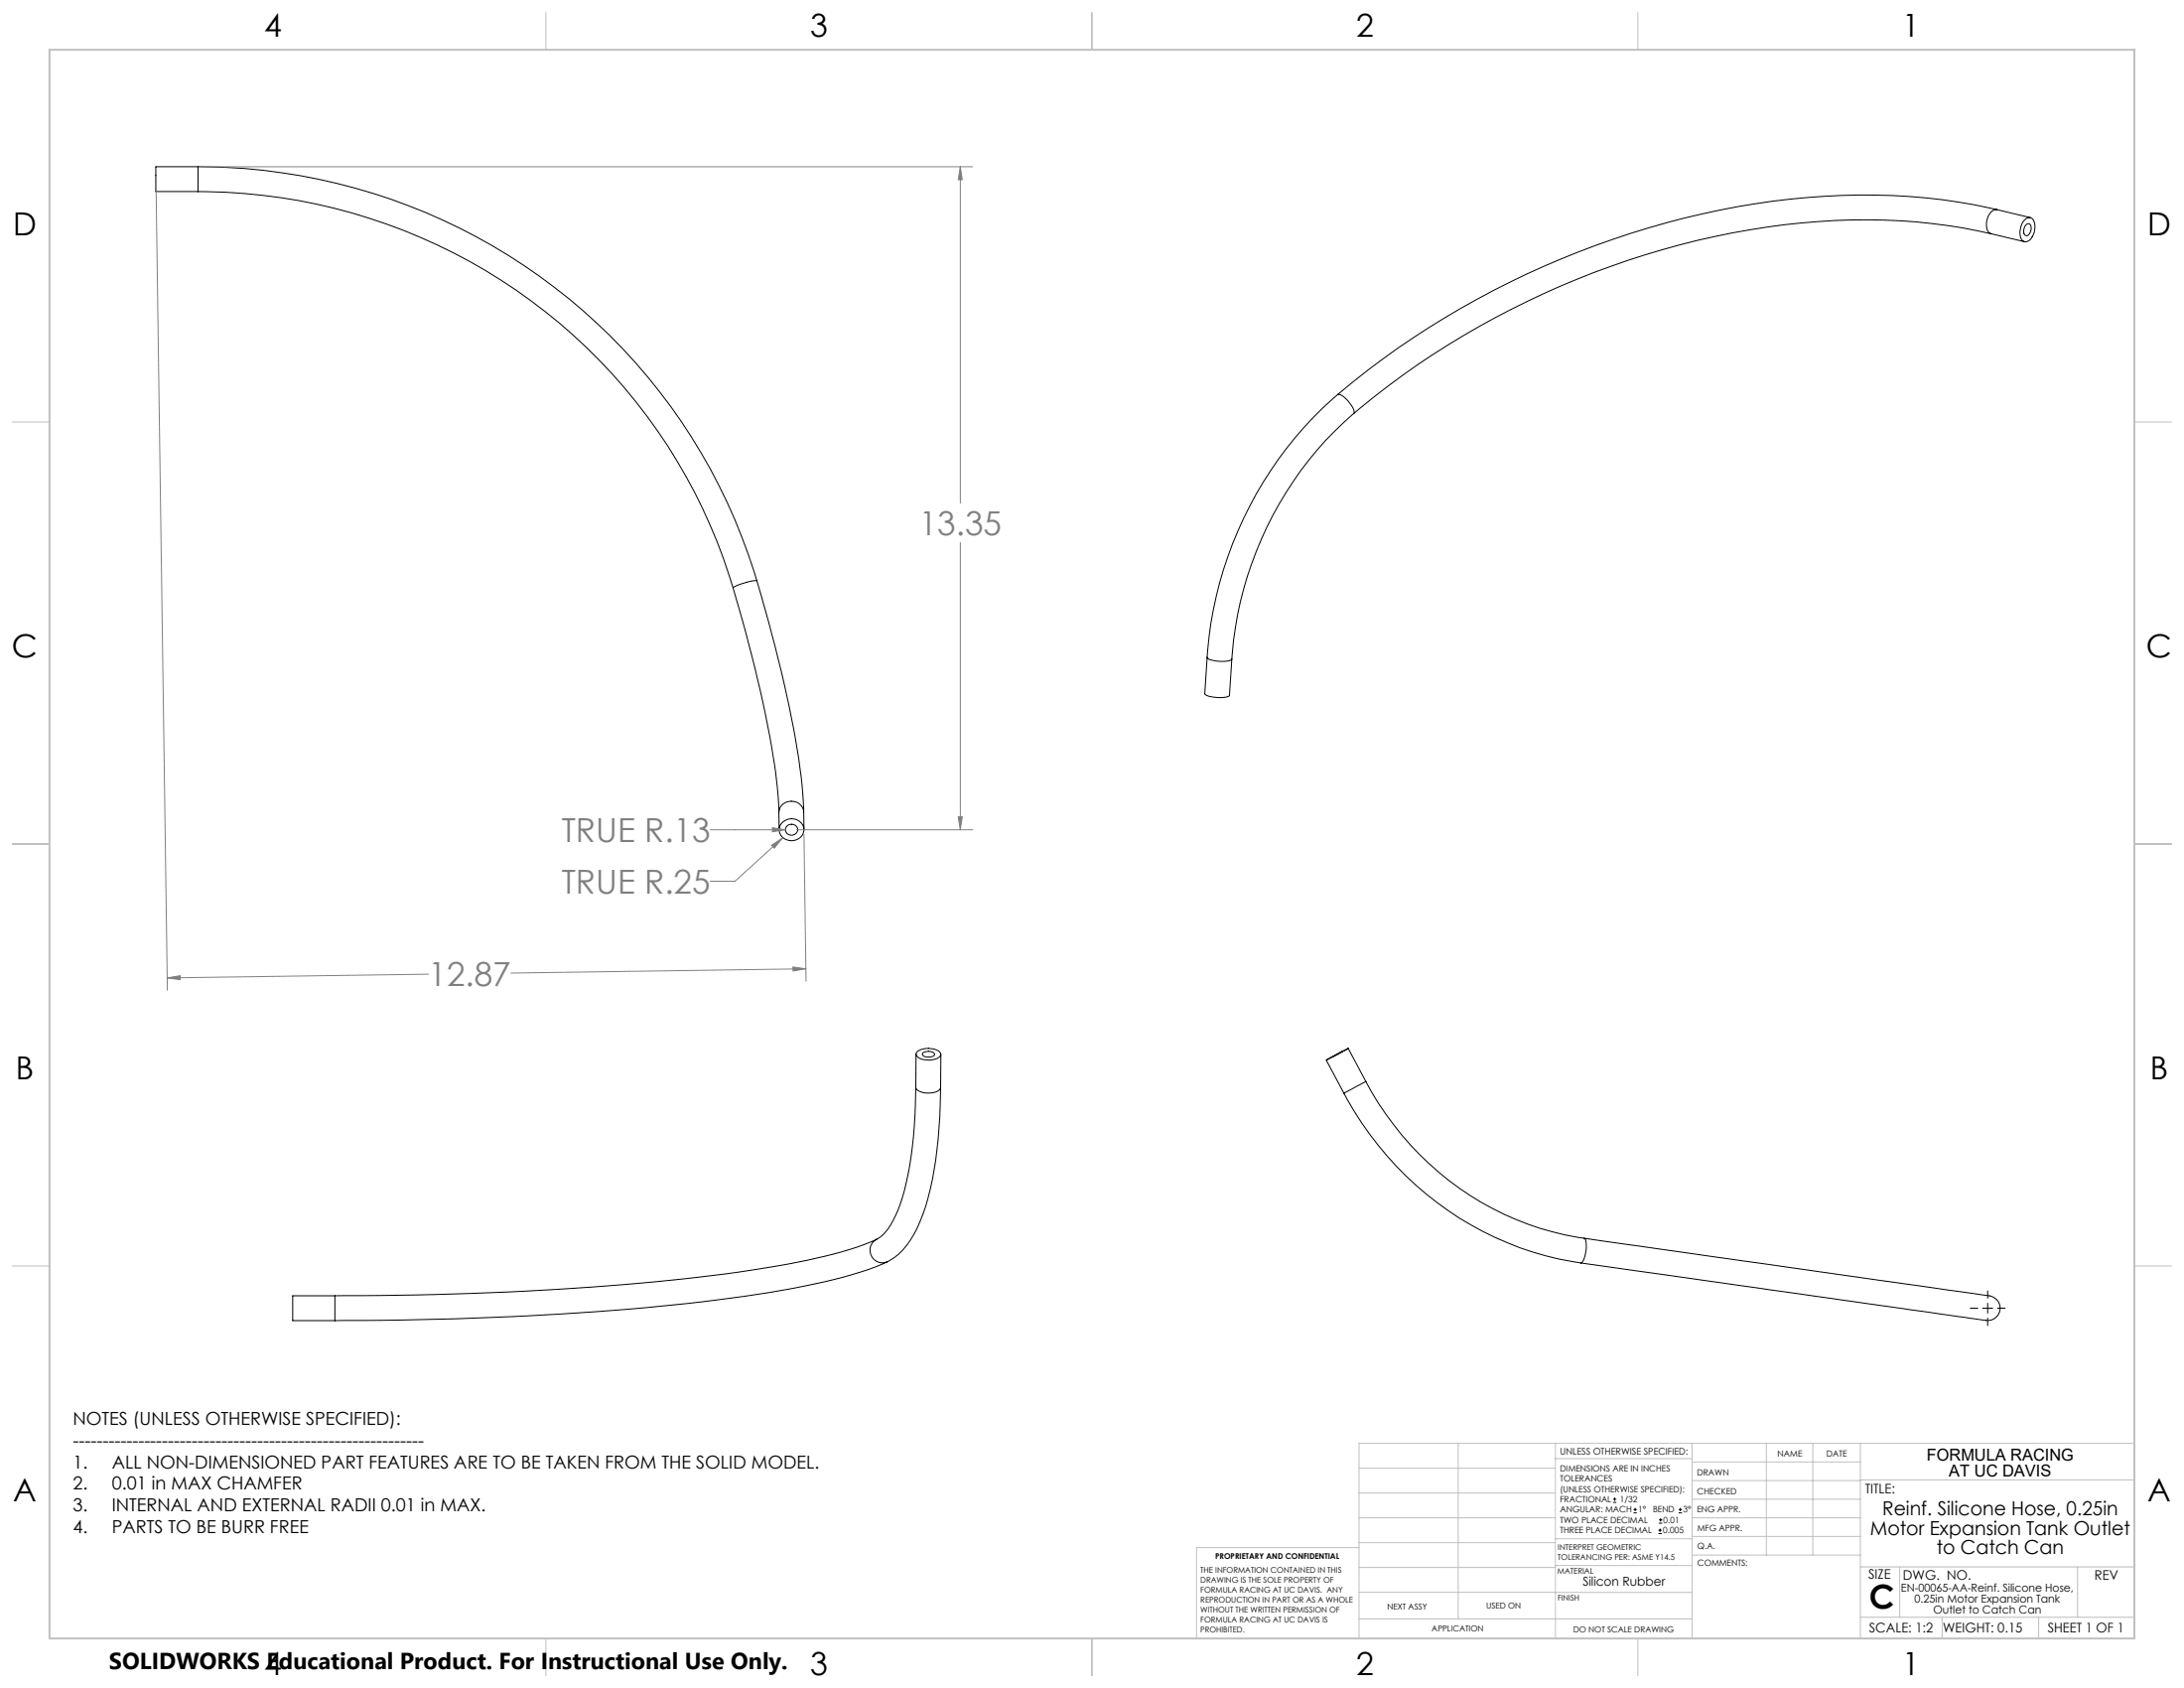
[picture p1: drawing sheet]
<svg xmlns="http://www.w3.org/2000/svg" width="559mm" height="432mm" viewBox="0 0 559 432" stroke-linecap="round" stroke-linejoin="round" font-family="sans-serif">
<g fill="none" stroke="#000" stroke-width=".25">
<path d="M50.7 42.7a148.9 148.9 0 0 1 143 105.9M50.7 49a142.6 142.6 0 0 1 136.9 101.4M50.7 42.7h-10.8v6.3h10.8M50.7 42.7v6.3M509.4 59.8a159.8 159.8 0 0 0-66.2-.2 215.9 215.9 0 0 0-96.8 46.2M509.4 59.8l8.6 2M510.9 53.6a160 160 0 0 0-61.9-1.5 220.7 220.7 0 0 0-106.7 48.8M510.9 53.6a2.58 2.58 0 0 0-2.4 2.2 3.8 3.8 0 0 0 .4 3.7l.5 .3M510.9 53.6l8.6 2.1M518.1 56.2a1.4 1.4 0 0 1 1.6-.4 1.4 1.4 0 0 1 .9 1.4 4.4 4.4 0 0 1-1.9 4.6 1.52 1.52 0 0 1-1.8-1.8v-1.4a4.1 4.1 0 0 1 1.2-2.4zM518.4 57.4a.68 .68 0 0 1 1.2 .2 2.27 2.27 0 0 1-1 2.7 1.35 1.35 0 0 1-.7-2.1zM342.3 100.9a98 98 0 0 0-33.4 67.3"/>
<path d="M342.3 100.9a5.2 5.2 0 0 1 3.5 2.8l.6 1.1 .1 .8-.1 .2M346.4 105.8a91.4 91.4 0 0 0-31.2 62.8M187.6 150.4a313.5 313.5 0 0 1 11.1 49.5l.6 7.9M193.7 148.6a330.4 330.4 0 0 1 11.3 49.9l.6 9.2M193.7 148.6a12 12 0 0 0-6.1 1.8M308.9 168.2l-.6 9.4a8.3 8.3 0 0 0 6.2 .4l.7-9.4M308.9 168.2a4.4 4.4 0 0 0 3.6 1l1.9-.1 .8-.5M199.3 207.8l.1 4.5M200 210.6a3.2 3.2 0 0 1 3.5-1 3.2 3.2 0 0 1 2.2 2.8 3.2 3.2 0 0 1-3.2 2.7 3.2 3.2 0 0 1-3.1-2.7l.2-1.3zM201.2 211.5a1.51 1.51 0 0 1 2.1-.5 1.51 1.51 0 0 1 .4 2.2 1.52 1.52 0 0 1-2 .2 1.52 1.52 0 0 1-.5-1.9zM205.6 207.7a3.2 3.2 0 0 0-3.2-2.7 3.2 3.2 0 0 0-3.1 2.8M205.6 207.7l.1 4.5"/>
<path d="M234.3 278.1a104.3 104.3 0 0 1-3.4 28.2 21.5 21.5 0 0 1-5.6 10.1l-1 .6M234.3 278.1a2.03 2.03 0 0 0 2.1 1.4h2.2a1.97 1.97 0 0 0 2.1-1.3M234.4 269.7l-.1 8.4M234.6 269.1a5.2 5.2 0 0 1 5.9 0 .95 .95 0 0 1 .2 1 .95 .95 0 0 1-.8 .6 5.2 5.2 0 0 1-5.4-.6l-.1-.4zM236.2 269.3l1.4-.4a1.53 1.53 0 0 1 1.5 .9 2.23 2.23 0 0 1-3.1-.1zM240.7 278.2a112.1 112.1 0 0 1-3.8 30.4 27.5 27.5 0 0 1-7 12.3l-2.9 1.9M240.7 269.7v8.5M339.3 271.2l4.6 8.4M339.4 271.1l5.5-2.9zM340.8 270.4l2.8-1.5zM343.9 279.6a82.8 82.8 0 0 0 60.6 43.5M344.9 268.2l4.6 8.4"/>
<path d="M349.5 276.6a75.9 75.9 0 0 0 55.8 40.2M349.5 276.6l-5.6 3M224.3 317a98.1 98.1 0 0 1-23 6.4 577 577 0 0 1-76.3 7.3 962.1 962.1 0 0 1-39.3 .8M224.3 317a3.2 3.2 0 0 0-1.4 4.2 3.2 3.2 0 0 0 4.1 1.6M405.3 316.8l101.6 14.4a5.8 5.8 0 0 1 4.3 1.7 3.3 3.3 0 0 1-.2 3.8 3.3 3.3 0 0 1-3.6 1l-102.9-14.6M405.3 316.8a4.4 4.4 0 0 1 .4 3.9l-.6 1.8-.6 .6M85.7 331.5h-10.8v6.3h10.8M85.7 331.5v6.3M227 322.8a114.1 114.1 0 0 1-27 7.3 602 602 0 0 1-78.9 7.1l-18.7 .5-16.7 .1M504.1 334.6h1.9M507.3 334.6h2.5M508.6 330.2v1.9"/>
<path d="M508.6 333.4v2.5M508.6 337.2v1.9M511.1 334.6h1.9M412.7 384.3h.9M412.7 383.5h.9M413.1 383.1v.8M418 387h.8M418 386.2h.8M418.4 385.7v.9M424.3 392.3h.9M424.3 391.4h.9M424.5 389.6h.8"/>
<path d="M424.5 388.8h.8M424.7 391v.9M424.9 388.4v.8M429.5 387h.9M429.5 386.2h.9M429.9 385.7v.9"/>
</g>
<g fill="none" stroke="#808080" stroke-width=".25">
<path d="M39.9 45.5l2.9 207.8M51.9 42.7h197M245.7 42.7l.5 3.3h-1zM245.7 42.7v86M245.7 138.8v73.5M181.7 212.3h19.2M197.4 216.2l2.8-1.8-2.1 2.6zM197.6 211.7l3.3 .6-3.3 .5zM200.2 214.4l-12.1 11h-6.4M203.8 212.3h45.1M205.7 213.5l.5 37.5M245.2 209h1l-.5 3.3z"/>
<path d="M42.8 250.2l3.3-.6v1zM109.6 249.2l-66.8 1M202.9 247.4l3.3 .4-3.3 .6zM206.2 247.8l-75.5 1.1"/>
</g>
<g fill="none" stroke="#c0c0c0" stroke-width=".25">
<path d="M139.7 3.2v9.5M279.4 3.2v9.5M419.1 3.2v9.5M3.1 107.9h9.6M546.1 107.9h9.5M3.1 215.9h9.6M546.1 215.9h9.5M3.1 323.8h9.6M546.1 323.8h9.5M347.7 375.6h50.3M373.1 369.2v44.9M398 369.2v49.9"/>
<path d="M398 373.1h34.9M432.9 369.2v49.9M432.9 378.7h43.1M432.9 374h43.1M451.9 369.2v28.6M463.8 369.2v28.6M476 369.2v49.9M476 378.6h70.1M546.1 369.2h-198.4v49.9M347.7 394.6h50.3M347.7 388.3h50.3M347.7 381.9h50.3"/>
<path d="M347.7 395.9h-41.6v23.2M398 393.6h35M432.9 383.5h43.1M432.9 388.3h43.1M432.9 393h43.1M433 397.8h43M139.7 419.1v9.6M279.4 419.1v9.6M347.7 414.1h85.2M347.7 401h50.3M347.7 407.3h50.3M398 407.4h34.9"/>
<path d="M398 400.5h35M419.1 419.1v9.6M476 413.7h70.1M476 400.8h70.1M486.1 400.8v12.9M496.9 413.7v5.4M521.6 413.7v5.4M531.6 400.8v12.9"/>
</g>
<path d="M12.7 12.7h533.4v406.4h-533.4z" fill="none" stroke="#c0c0c0" stroke-width=".5"/>
<path d="M42.8 250.2l3.3-.6v1zM202.9 247.4l3.3 .4-3.3 .6zM245.2 209h1l-.5 3.3zM245.7 42.7l.5 3.3h-1zM197.4 216.2l.7 .8 2.1-2.6zM197.6 211.7v1.1l3.3-.5z" fill="#808080"/>
<g font-size="8.5" fill="#808080">
<text x="235.2" y="136.9">13.35</text>
<text x="143.7" y="215.4">TRUE R.13</text>
<text x="143.7" y="228.6">TRUE R.25</text>
<text x="109.6" y="252.2">12.87</text>
</g>
<text font-size="8.5" x="478.3" y="411.4">C</text>
<g font-size="8.1">
<text x="67.6" y="9.3">4</text>
<text x="207.3" y="9.3">3</text>
<text x="347" y="9.3">2</text>
<text x="486.7" y="9.3">1</text>
<text x="3.3" y="60.1">D</text>
<text x="549.4" y="60.1">D</text>
<text x="3" y="168">C</text>
<text x="549.1" y="168">C</text>
<text x="4" y="276">B</text>
<text x="550.1" y="276">B</text>
<text x="3.3" y="383.9">A</text>
<text x="549.4" y="383.9">A</text>
<text x="67.6" y="428.4">4</text>
<text x="207.3" y="428.4">3</text>
<text x="347" y="428.4">2</text>
<text x="486.7" y="428.4">1</text>
</g>
<text font-size="5.9" x="27.9" y="427">SOLIDWORKS Educational Product. For Instructional Use Only.</text>
<g font-size="4.9">
<text x="481.6" y="387.7">Reinf. Silicone Hose, 0.25in</text>
<text x="478.5" y="392.6">Motor Expansion Tank Outlet</text>
<text x="495.5" y="397.5">to Catch Can</text>
</g>
<g font-size="4.6">
<text x="18.6" y="364.4">NOTES (UNLESS OTHERWISE SPECIFIED):</text>
<text x="18.6" y="370">-----------------------------------------------------------</text>
<text x="18.6" y="375.5">1.</text>
<text x="28.7" y="375.5">ALL NON-DIMENSIONED PART FEATURES ARE TO BE TAKEN FROM THE SOLID MODEL.</text>
<text x="18.6" y="381.1">2.</text>
<text x="28.7" y="381.1">0.01 in MAX CHAMFER</text>
<text x="18.6" y="386.7">3.</text>
<text x="28.7" y="386.7">INTERNAL AND EXTERNAL RADII 0.01 in MAX.</text>
<text x="18.6" y="392.3">4.</text>
<text x="28.7" y="392.3">PARTS TO BE BURR FREE</text>
</g>
<g font-size="4.2">
<text x="493" y="373.5">FORMULA RACING</text>
<text x="498.7" y="377.8">AT UC DAVIS</text>
</g>
<g font-size="3.4">
<text x="477.2" y="381.9">TITLE:</text>
<text x="478.1" y="404">SIZE</text>
<text x="486.9" y="404">DWG. NO.</text>
<text x="535.9" y="404.1">REV</text>
<text x="478.2" y="417.6">SCALE: 1:2</text>
<text x="497.1" y="417.7">WEIGHT: 0.15</text>
<text x="523.9" y="417.6">SHEET 1 OF 1</text>
</g>
<text font-size="3.2" x="405" y="405.7">Silicon Rubber</text>
<g font-size="2.8">
<text x="486.4" y="407.1">EN-00065-AA-Reinf. Silicone Hose,</text>
<text x="489.8" y="409.9">0.25in Motor Expansion Tank</text>
<text x="494.6" y="412.7">Outlet to Catch Can</text>
</g>
<text font-size="2.4" x="399.2" y="372.1">UNLESS OTHERWISE SPECIFIED:</text>
<g font-size="2.2">
<text x="399.2" y="376.4">DIMENSIONS ARE IN INCHES</text>
<text x="434.2" y="377.3">DRAWN</text>
<text x="454.8" y="372.5">NAME</text>
<text x="467.3" y="372.6">DATE</text>
<text x="399.2" y="379">TOLERANCES</text>
<text x="399.2" y="381.7">(UNLESS OTHERWISE SPECIFIED):</text>
<text x="434.3" y="382.2">CHECKED</text>
<text x="399.2" y="389.6">TWO PLACE DECIMAL</text>
<text x="399.2" y="384.3">FRACTIONAL</text>
<text x="399.2" y="387">ANGULAR: MACH</text>
<text x="414.5" y="384.3">1/32</text>
<text x="419.1" y="387">1°</text>
<text x="422.9" y="387">BEND</text>
<text x="425.6" y="389.6">0.01</text>
<text x="430.6" y="387">3°</text>
<text x="434.2" y="386.9">ENG APPR.</text>
<text x="399.2" y="392.3">THREE PLACE DECIMAL</text>
<text x="425.5" y="392.3">0.005</text>
<text x="434.3" y="391.6">MFG APPR.</text>
<text x="434.3" y="396.3">Q.A.</text>
<text x="434.3" y="400.5">COMMENTS:</text>
</g>
<g font-size="2.1">
<text x="354.9" y="411.6">NEXT ASSY</text>
<text x="380.3" y="411.6">USED ON</text>
<text x="366.3" y="417.4">APPLICATION</text>
<text x="402.5" y="417.5">DO NOT SCALE DRAWING</text>
</g>
<g font-size="2">
<text x="310.9" y="398.8">PROPRIETARY AND CONFIDENTIAL</text>
<text x="398.6" y="396.5">INTERPRET GEOMETRIC</text>
<text x="398.6" y="399">TOLERANCING PER: ASME Y14.5</text>
<text x="307.2" y="402.4">THE INFORMATION CONTAINED IN THIS</text>
<text x="307.2" y="404.9">DRAWING IS THE SOLE PROPERTY OF</text>
<text x="307.2" y="407.5">FORMULA RACING AT UC DAVIS. ANY</text>
<text x="398.5" y="402.6">MATERIAL</text>
<text x="307.2" y="410">REPRODUCTION IN PART OR AS A WHOLE</text>
<text x="307.2" y="412.5">WITHOUT THE WRITTEN PERMISSION OF</text>
<text x="398.5" y="409.4">FINISH</text>
<text x="307.2" y="415">FORMULA RACING AT UC DAVIS IS</text>
<text x="307.2" y="417.6">PROHIBITED.</text>
</g>
</svg>
